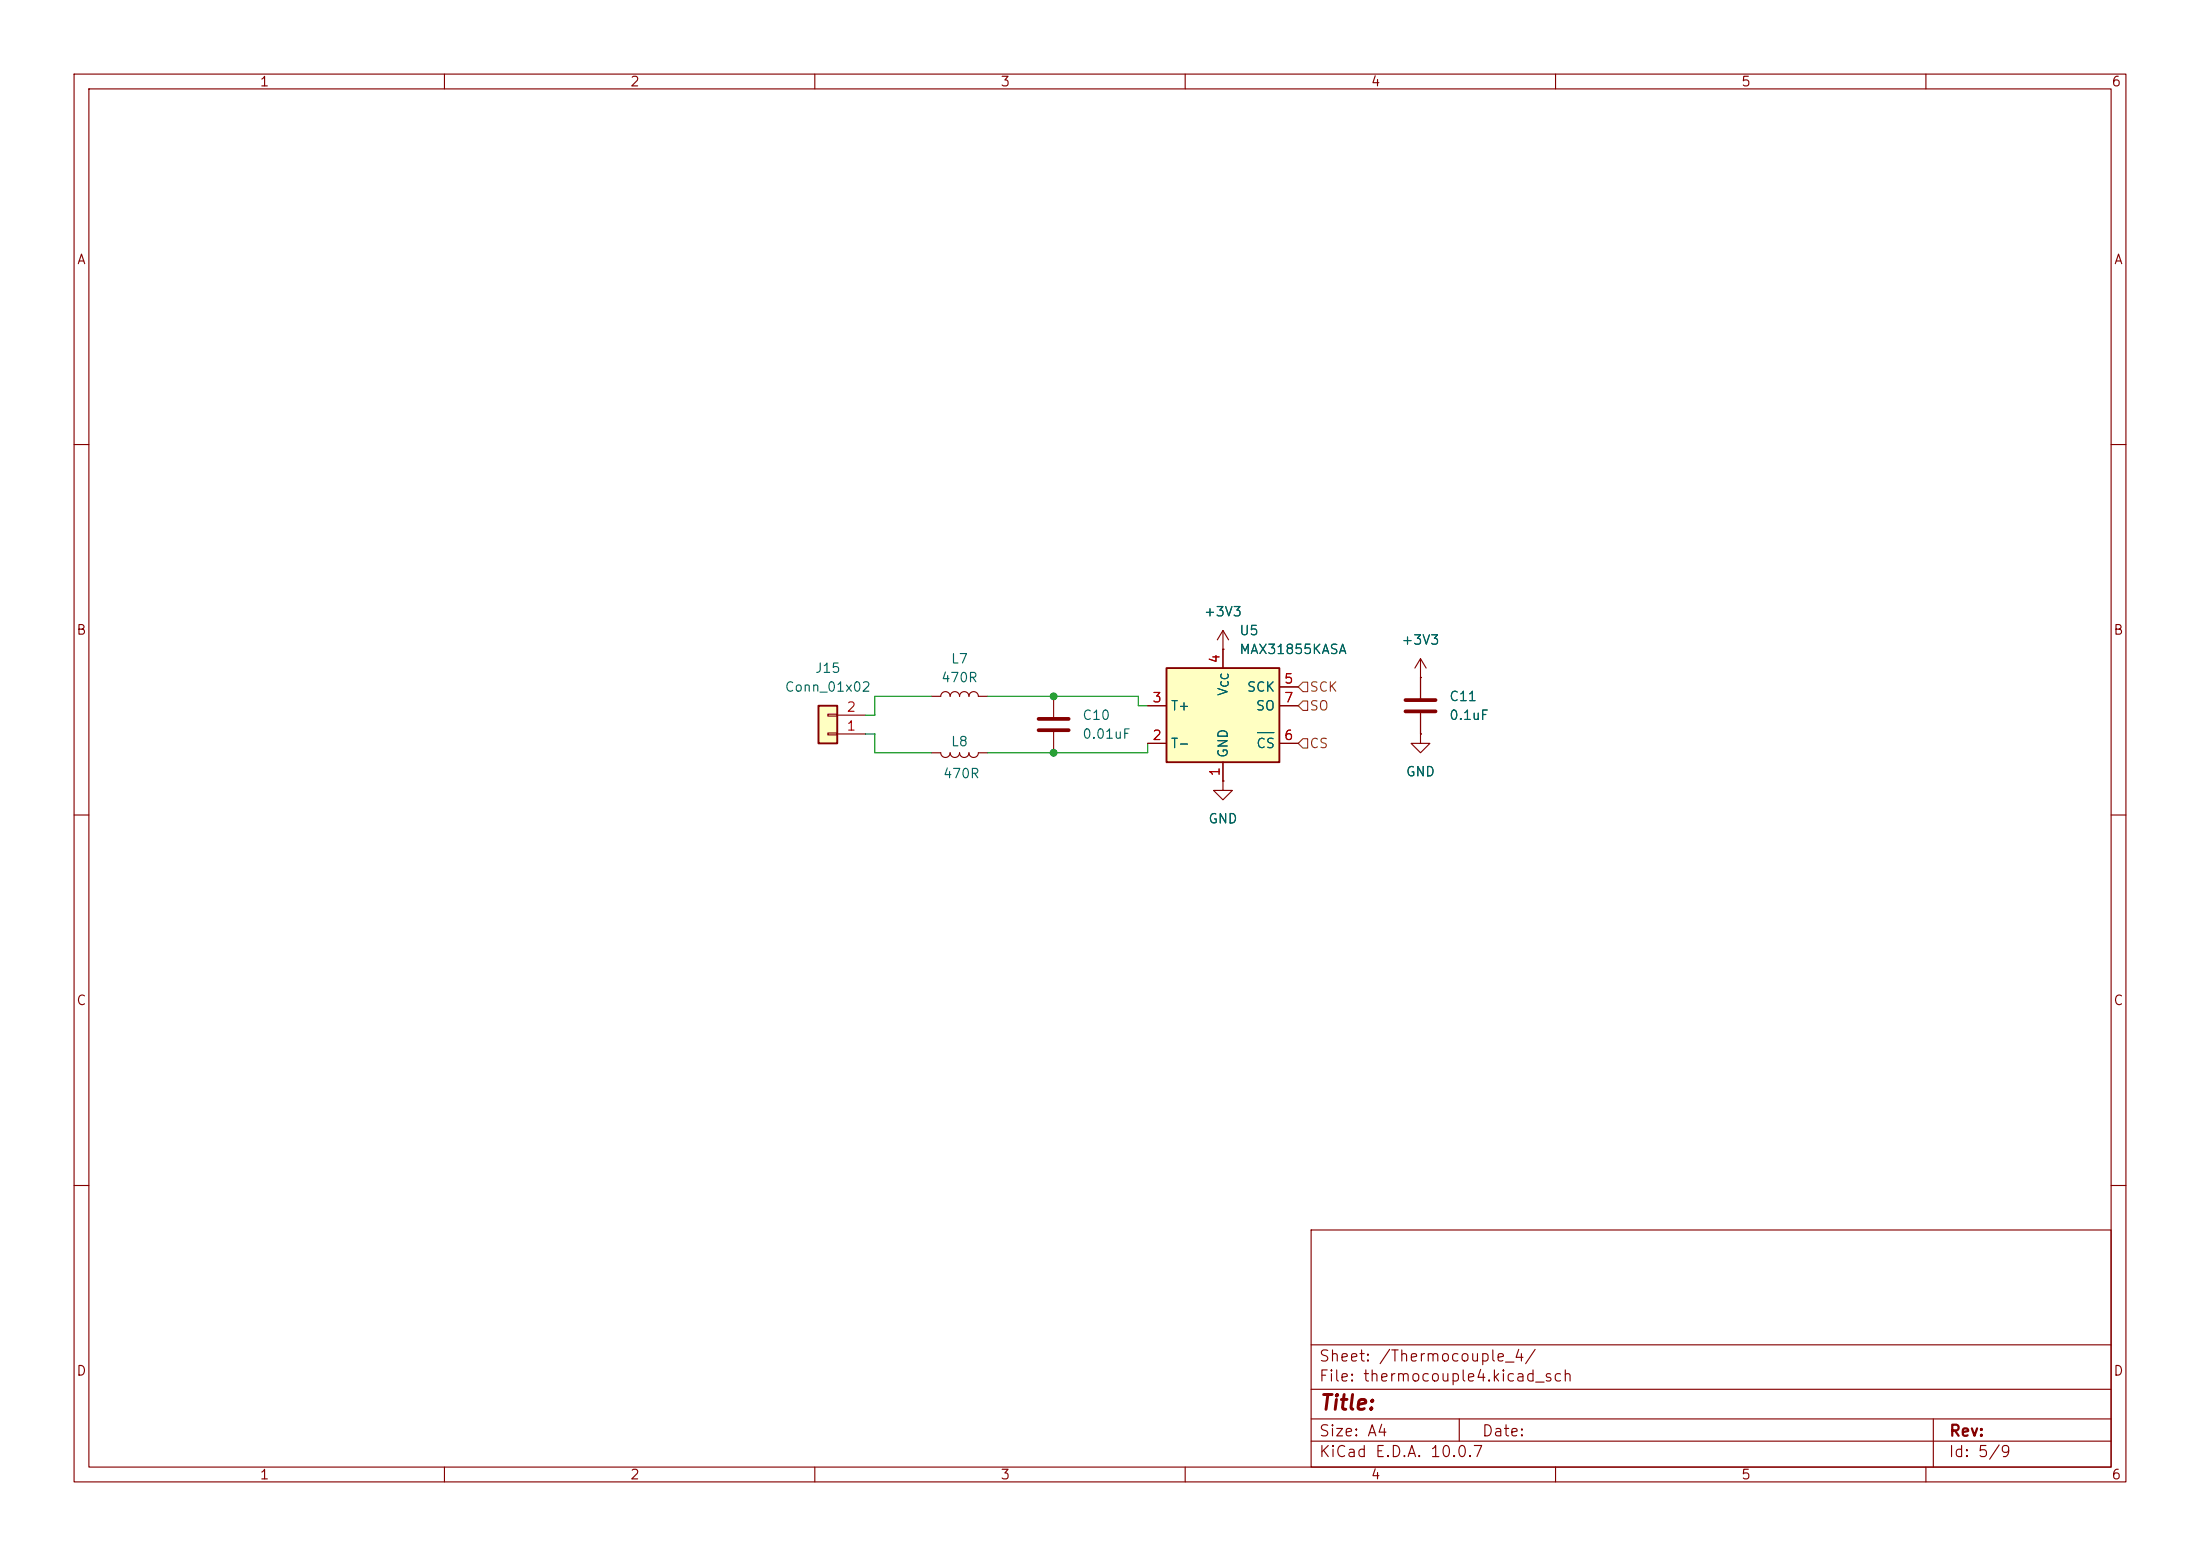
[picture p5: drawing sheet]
<svg xmlns="http://www.w3.org/2000/svg" width="297mm" height="210mm" viewBox="0 0 297 210" stroke-linecap="round" stroke-linejoin="round" font-family="sans-serif">
<g fill="none" stroke="#840000" stroke-width=".15">
<path d="M10 10h277v190h-277zM12 12h273v186h-273zM60 10v2M110 10v2M160 10v2M210 10v2M260 10v2M10 60h2M285 60h2M142.2 94v2.8M142.2 98.8v2.8M10 110h2"/>
<path d="M285 110h2M10 160h2M177 166h108v32h-108zM285 160h2M60 198v2M110 198v2M160 198v2M177 194.5h108M177 191.5h108M177 187.5h108M177 181.5h108M197 191.5v3"/>
<path d="M210 198v2M260 198v2M261 191.5v6.5"/>
</g>
<path d="M140.2 97h4.1M140.2 98.6h4.1" fill="none" stroke="#840000" stroke-width=".51"/>
<path d="M110.5 95.3h2.5v5h-2.5z" fill="#ffffc2"/>
<path d="M110.5 95.3h2.5v5h-2.5z" fill="none" stroke="#840000" stroke-width=".25"/>
<path d="M111.8 98.9h1.2v.3h-1.2zM111.8 96.4h1.2v.2h-1.2zM113 99.1h3.8M113 96.5h3.8M165.1 87.6h.1M165.1 85.1l-.8 1.3M165.1 85.1l.8 1.3M165.1 85.1v2.5M165.1 105.4v1.3h1.3l-1.3 1.3-1.3-1.3h1.3M165.1 105.4h.1" fill="none" stroke="#840000" stroke-width=".15"/>
<path d="M157.5 90.2h15.2v12.7h-15.2z" fill="#ffffc2"/>
<path d="M157.5 90.2h15.2v12.7h-15.2z" fill="none" stroke="#840000" stroke-width=".25"/>
<g fill="none" stroke="#840000" stroke-width=".15">
<path d="M125.7 94h1.3a.64 .64 0 0 1 .6-.7 .64 .64 0 0 1 .7 .7 .64 .64 0 0 1 .6-.7 .64 .64 0 0 1 .6 .7 .64 .64 0 0 1 .7-.7 .64 .64 0 0 1 .6 .7 .64 .64 0 0 1 .6-.7 .64 .64 0 0 1 .7 .7h1.2M154.9 95.3h2.6M165.1 87.6h.1M165.1 87.6v2.6M172.7 95.3h2.6M172.7 92.7h2.6M191.8 91.4h.1M191.8 99.1v1.2h1.2l-1.2 1.3-1.3-1.3h1.3M191.8 99.1h.1M191.8 88.9l-.8 1.3M191.8 88.9l.7 1.3M191.8 88.9v5.3"/>
<path d="M191.8 96.3v2.8M125.7 101.6h1.3a.64 .64 0 0 0 .6 .6 .64 .64 0 0 0 .7-.6 .64 .64 0 0 0 .6 .6 .64 .64 0 0 0 .6-.6 .64 .64 0 0 0 .7 .6 .64 .64 0 0 0 .6-.6 .64 .64 0 0 0 .6 .6 .64 .64 0 0 0 .7-.6h1.2M154.9 100.3h2.6M165.1 105.4h.1M165.1 102.9v2.5M172.7 100.3h2.6"/>
</g>
<path d="M169.8 98.9h2.2" fill="none" stroke="#006464" stroke-width=".15"/>
<path d="M189.7 94.5h4.1M189.7 96h4.1" fill="none" stroke="#840000" stroke-width=".51"/>
<path d="M175.3 95.3l.6-.7h.6v1.3h-.6zM175.9 92.1h.6v1.2h-.6l-.6-.6zM175.9 99.7h.6v1.3h-.6l-.6-.7z" fill="none" stroke="#725600" stroke-width=".15"/>
<path d="M116.8 99.1h1.3v2.5h7.6M125.7 94h-7.6v2.5h-1.3M133.3 94h20.4v1.3h1.2M154.9 100.3v1.3h-21.6" fill="none" stroke="#009600" stroke-width=".15"/>
<g fill="#009600" stroke="#009600" stroke-width=".14">
<circle cx="142.2" cy="101.6" r=".46"/>
<circle cx="142.2" cy="94" r=".46"/>
</g>
<text font-size="2" fill="#840000" x="178" y="190.8">Title:</text>
<g font-size="1.5" fill="#840000">
<text x="178" y="184.1">Sheet: /Thermocouple_4/</text>
<text x="178" y="186.8">File: thermocouple4.kicad_sch</text>
<text x="178" y="197">KiCad E.D.A. 10.0.7</text>
<text x="178" y="194.2">Size: A4</text>
<text x="200" y="194.2">Date:</text>
<text x="263" y="197">Id: 5/9</text>
<text x="263" y="194.2">Rev:</text>
</g>
<g font-size="1.3" fill="#840000">
<text x="35" y="12">1</text>
<text x="85" y="12">2</text>
<text x="135" y="12">3</text>
<text x="185" y="12">4</text>
<text x="235" y="12">5</text>
<text x="285" y="12">6</text>
<text x="10.3" y="36">A</text>
<text x="285.3" y="36">A</text>
<text x="10.2" y="86">B</text>
<text x="285.2" y="86">B</text>
<text x="10.2" y="136">C</text>
<text x="285.2" y="136">C</text>
<text x="10.2" y="186">D</text>
<text x="285.2" y="186">D</text>
<text x="35" y="200">1</text>
<text x="85" y="200">2</text>
<text x="135" y="200">3</text>
<text x="185" y="200">4</text>
<text x="235" y="200">5</text>
<text x="285" y="200">6</text>
</g>
<g font-size="1.3" fill="#006464">
<text x="162.4" y="83.5">+3V3</text>
<text x="128.3" y="89.9">L7</text>
<text x="167.2" y="86.1">U5</text>
<text x="167.2" y="88.6">MAX31855KASA</text>
<text x="189.1" y="87.3">+3V3</text>
<text x="105.9" y="93.7">Conn_01x02</text>
<text x="109.9" y="91.1">J15</text>
<text x="127" y="92.4">470R</text>
<text x="166.1" y="94" transform="rotate(-90 166.1 94)">V</text>
<text x="168.2" y="93.7">SCK</text>
<text x="195.6" y="94.9">C11</text>
<text x="128.3" y="101">L8</text>
<text x="146" y="97.5">C10</text>
<text x="146" y="100">0.01uF</text>
<text x="158" y="101.3">T-</text>
<text x="158" y="96.2">T+</text>
<text x="169.4" y="96.2">SO</text>
<text x="169.5" y="101.3">CS</text>
<text x="195.6" y="97.5">0.1uF</text>
<text x="127.2" y="105.4">470R</text>
<text x="166.1" y="102.4" transform="rotate(-90 166.1 102.4)">GND</text>
<text x="189.7" y="105.1">GND</text>
<text x="163" y="111.5">GND</text>
</g>
<g font-size="1.3" fill="#a90000">
<text x="165" y="89.6" transform="rotate(-90 165 89.6)">4</text>
<text x="155.5" y="95.1">3</text>
<text x="173.3" y="92.6">5</text>
<text x="173.3" y="95.1">7</text>
<text x="114.2" y="98.9">1</text>
<text x="114.2" y="96.4">2</text>
<text x="155.5" y="100.2">2</text>
<text x="173.3" y="100.2">6</text>
<text x="165" y="104.9" transform="rotate(-90 165 104.9)">1</text>
</g>
<g font-size="1.3" fill="#725600">
<text x="176.7" y="93.7">SCK</text>
<text x="176.7" y="101.3">CS</text>
<text x="176.7" y="96.2">SO</text>
</g>
<text font-size="1" fill="#006464" x="166.1" y="92.9" transform="rotate(-90 166.1 92.9)">CC</text>
</svg>
